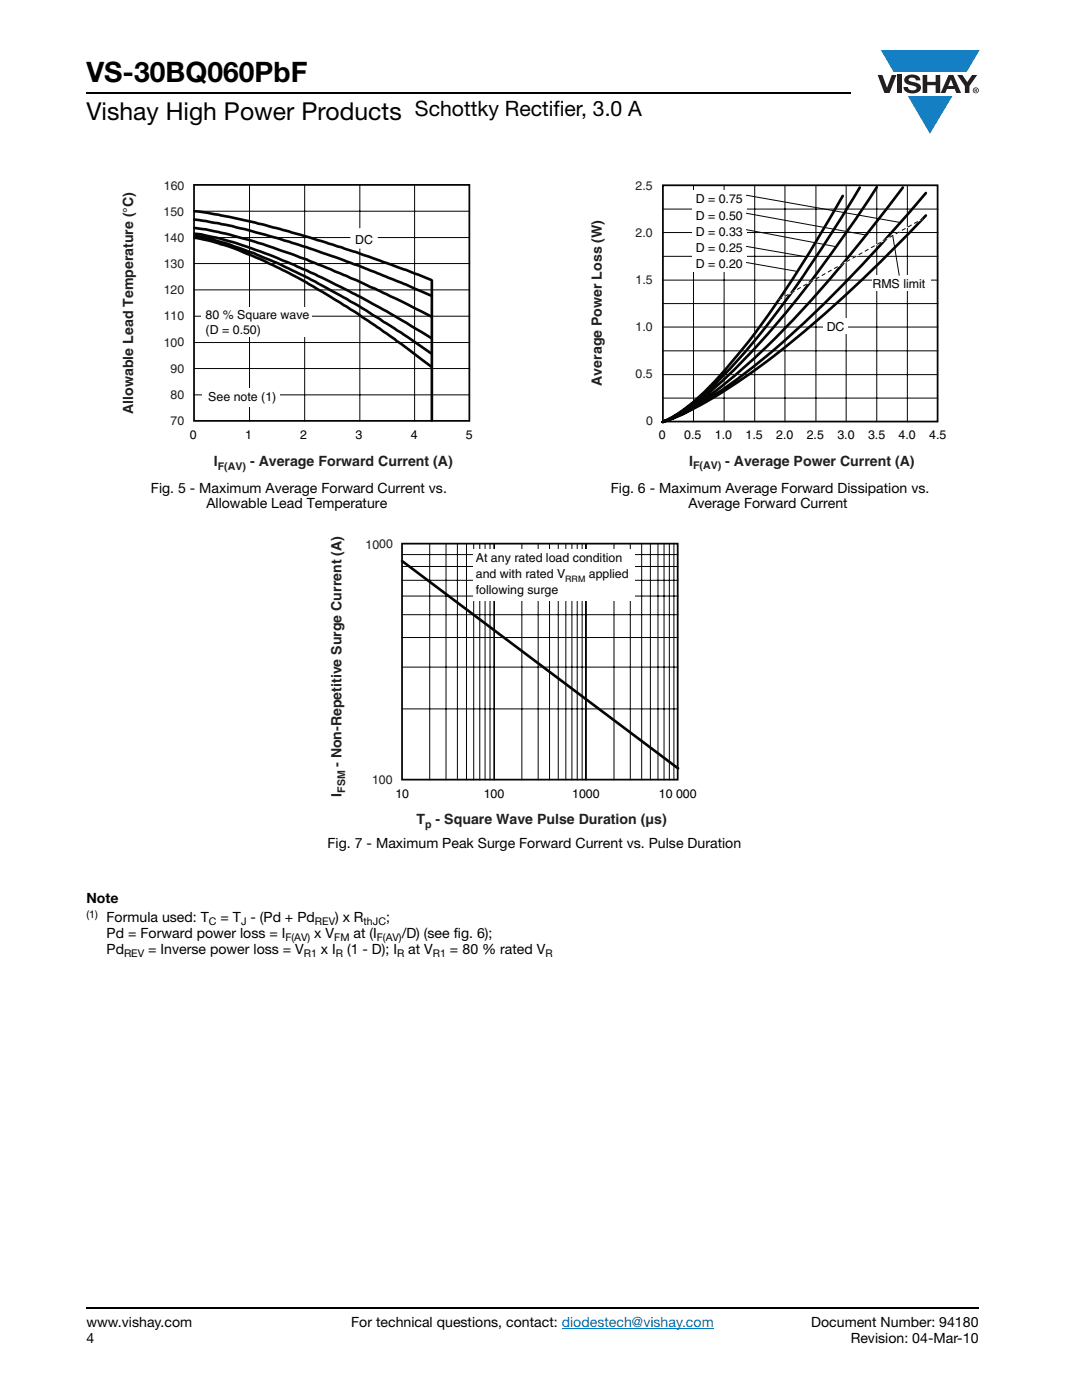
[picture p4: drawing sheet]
<svg xmlns="http://www.w3.org/2000/svg" width="216mm" height="279mm" viewBox="0 0 216 279" stroke-linecap="round" stroke-linejoin="round" font-family="sans-serif">
<g fill="#147fc3">
<path d="M175.8 10h19.7l-2.6 4.4h-3.8h-10.8z"/>
<path d="M181.2 19.2h8.8l-4.4 7.5z"/>
</g>
<g fill="#231f20">
<path d="M175.1 15h1l.9 2.5 .9-2.5h1l-1.4 3.6h-1z"/>
<path d="M179 15h.9v3.6h-.9z"/>
<path d="M180.8 15.3a2.1 2.1 0 0 1 2.7 .3l.1 .4h-.8a.79 .79 0 0 0-.7-.5 .79 .79 0 0 0-.8 .4l.2 .3 1 .2a1.08 1.08 0 0 1 1.3 1.1 1.08 1.08 0 0 1-1.1 1.1 1.73 1.73 0 0 1-2.4-1.2h.9a.96 .96 0 0 0 .8 .6 .96 .96 0 0 0 .9-.4 1.31 1.31 0 0 0-1.2-.6 1.03 1.03 0 0 1-1.1-.6 1.03 1.03 0 0 1 .2-1.1z"/>
<path d="M184.1 15h.9v1.3h1.7v-1.3h.9v3.6h-.9v-1.6h-1.7v1.6h-.9z"/>
<path d="M191 15h1l1 1.4 1-1.4h1l-1.6 2.2v1.4h-.9v-1.4z"/>
<path d="M189.7 15.8l.6 1.4h-1.1zM189.3 15l-1.6 3.6h.9l.4-.8h1.5l.3 .8h1l-1.6-3.6z"/>
<path d="M194.2 18a.5 .5 0 0 1 1 0 .5 .5 0 0 1-1 0zM194.1 18a.6 .6 0 0 0 1.2 0 .6 .6 0 0 0-1.2 0z"/>
<path d="M194.6 17.8h.2v.2h-.2zM194.5 17.7v.7h.1v-.3l.4 .3-.2-.3 .2-.2-.1-.2z"/>
</g>
<path d="M112.1 265.1h30.3" fill="none" stroke="#007ec4" stroke-width=".2"/>
<path d="M17.3 18.6h152.5M17.3 261h178" fill="none" stroke="#000" stroke-width=".36"/>
<path d="M24.2 35.7h70.1v58.7h-70.1z" fill="#fff"/>
<path d="M38.7 36.9h55v47.1h-55z" fill="none" stroke="#050504" stroke-width=".35"/>
<path d="M49.8 36.9v47.2M60.8 36.9v47.2M71.8 36.9v47.2M82.7 36.9v47.2M38.8 57.9h54.9M38.8 52.6h54.9M38.8 47.4h54.9M38.8 42.2h54.9M38.8 78.8h54.9M38.8 73.5h54.9M38.8 68.4h54.9M38.8 63.1h54.9" fill="none" stroke="#050504" stroke-width=".2"/>
<path d="M38.8 42.2l4.6 .6 6.3 1.3 10.5 2.8 10.9 3.4 10.2 3.7 4.7 1.9M38.8 43.8l4.6 .7 5.6 1.3 6.3 1.7 6 1.9 10.1 3.6 9.5 3.8 5.1 2.2M38.8 45.5l2.5 .3 4.2 .9 4.2 1.2 2.8 .8 8.5 3 8 3.3 5.9 2.7 11.1 5.5M38.8 46.6l1.5 .2 2.7 .6 3.9 1 7.3 2.6 4.3 1.8 4.6 2 8.7 4.4 5.3 2.9 8.9 5.4M38.8 47.2a54.5 54.5 0 0 1 14.1 4.3l2.8 1.2 5.9 2.8 7.4 4.1 11.2 6.9 5.8 4M38.8 47.5l3.5 .7 5.3 1.7 4.9 2.1 7.4 3.7 11.2 6.7 7.7 5.3 7.2 5.5" fill="none" stroke="#050504" stroke-width=".53"/>
<g fill="#fff">
<path d="M69.9 45.5h5.5v4.1h-5.5z"/>
<path d="M40.1 61.4h22v5.8h-22z"/>
<path d="M40.4 77.5h15.4v3.8h-15.4z"/>
</g>
<path d="M86.2 56v27.9" fill="none" stroke="#050504" stroke-width=".53"/>
<path d="M117.6 35.7h71.3v58.6h-71.3z" fill="#fff"/>
<path d="M132.3 37h54.8v47.1h-54.8z" fill="none" stroke="#050504" stroke-width=".35"/>
<g fill="none" stroke="#050504" stroke-width=".2">
<path d="M138.4 37v47.2M144.5 37v47.2M150.6 37v47.2M156.6 37v47.2M162.8 37v47.2M168.8 37v47.2M174.9 37v47.2M181.1 37v47.2M132.3 55.9h54.9M132.3 51.2h54.9M132.3 46.4h54.9M132.3 41.7h54.9"/>
<path d="M132.3 79.4h54.9M132.3 74.8h54.9M132.3 70h54.9M132.3 65.3h54.9M132.3 60.6h54.9"/>
</g>
<path d="M168.2 39.1a227.1 227.1 0 0 1-20.7 31.4 63.9 63.9 0 0 1-11.3 11.4l-2.6 1.6-1.3 .7M171.6 37.4a223.4 223.4 0 0 1-25 35.2 55 55 0 0 1-12.5 10.8l-1.8 .8M174.9 37.4a225.9 225.9 0 0 1-27.1 35.1l-2.5 2.5a43.6 43.6 0 0 1-13 9.2M180.2 37.4a253.9 253.9 0 0 1-29.9 34.3l-2.5 2.2a68.4 68.4 0 0 1-13.8 9.7l-1.7 .6M184.8 38.5a254.9 254.9 0 0 1-34.2 34.4 71.3 71.3 0 0 1-17.4 11l-.9 .3M184.8 43a243.4 243.4 0 0 1-36.2 32.3 76.4 76.4 0 0 1-15.4 8.6l-.9 .3" fill="none" stroke="#050504" stroke-width=".53"/>
<path d="M184 43.7l-28.6 16.1" fill="none" stroke="#fff" stroke-width=".2"/>
<path d="M155.4 59.8l28.6-16.1" fill="none" stroke="#050504" stroke-width=".2" stroke-dasharray=".7 .7"/>
<g fill="#fff">
<path d="M164.4 63.5h4.8v3.1h-4.8z"/>
<path d="M174.1 55h11.6v3.1h-11.6z"/>
<path d="M138.2 38h10.8v16.2h-10.8z"/>
</g>
<path d="M148.9 39l30.8 5.4M148.9 52.4l10 1.7M148.9 49.2l12.1 2.1M148.9 45.8l18 3.4M148.9 42.6l23.9 4.3M178.1 47l1.3 8" fill="none" stroke="#050504" stroke-width=".2"/>
<path d="M65.7 107h73.3v58.9h-73.3z" fill="#fff"/>
<path d="M80.2 108.5h55v47.1h-55z" fill="none" stroke="#050504" stroke-width=".35"/>
<g fill="none" stroke="#050504" stroke-width=".2">
<path d="M80.2 110.7h55.1M80.2 113.1h55.1M80.2 115.8h55.1M80.2 119h55.1M85.7 108.5v47.2M89 108.5v47.2M91.3 108.5v47.2M93.1 108.5v47.2M94.5 108.5v47.2M95.7 108.5v47.2M96.8 108.5v47.2M97.8 108.5v47.2"/>
<path d="M98.6 108.5v47.2M104.1 108.5v47.2M107.4 108.5v47.2M109.7 108.5v47.2M111.4 108.5v47.2M112.9 108.5v47.2M114.1 108.5v47.2M115.2 108.5v47.2M116.2 108.5v47.2M116.9 108.5v47.2M122.5 108.5v47.2M125.8 108.5v47.2"/>
<path d="M128 108.5v47.2M129.8 108.5v47.2M131.3 108.5v47.2M132.5 108.5v47.2M133.6 108.5v47.2M134.5 108.5v47.2M80.2 122.7h55.1M80.2 127.2h55.1M80.2 133.1h55.1M80.2 141.5h55.1"/>
</g>
<path d="M80.2 112l55.1 41.3" fill="none" stroke="#050504" stroke-width=".53"/>
<path d="M94.3 109.5h32.3v10.3h-32.3z" fill="#fff"/>
<text font-size="5.6" x="17.3" y="16.4">VS-30BQ060PbF</text>
<text font-size="4.9" x="17.3" y="24">Vishay High Power Products</text>
<text font-size="4.2" x="82.8" y="23.1">Schottky Rectifier, 3.0 A</text>
<g font-size="2.8" fill="#231f20">
<text x="120.1" y="77" transform="rotate(-90 120.1 77)">Average Power Loss (W)</text>
<text x="26.6" y="82.6" transform="rotate(-90 26.6 82.6)">Allowable Lead Temperature (°C)</text>
<text x="42.7" y="93">I</text>
<text x="49.9" y="93">- Average Forward Current (A)</text>
<text x="137.5" y="92.9">I</text>
<text x="144.7" y="92.9">- Average Power Current (A)</text>
<text x="68.1" y="153.1" transform="rotate(-90 68.1 153.1)">- Non-Repetitive Surge Current (A)</text>
<text x="68.1" y="159" transform="rotate(-90 68.1 159)">I</text>
<text x="83.1" y="164.5">T</text>
<text x="86.9" y="164.5">- Square Wave Pulse Duration (µs)</text>
</g>
<g font-size="2.8">
<text x="30.1" y="98.3">Fig. 5 - Maximum Average Forward Current vs.</text>
<text x="41.2" y="101.5">Allowable Lead Temperature</text>
<text x="121.9" y="98.3">Fig. 6 - Maximum Average Forward Dissipation vs.</text>
<text x="137.4" y="101.5">Average Forward Current</text>
<text x="65.4" y="169.2">Fig. 7 - Maximum Peak Surge Forward Current vs. Pulse Duration</text>
<text x="17.3" y="180.2">Note</text>
<text x="21.3" y="184">Formula used: T</text>
<text x="44" y="184">= T - (Pd + Pd</text>
<text x="66.9" y="184">) x R</text>
<text x="77" y="184">;</text>
<text x="21.3" y="190.4">Pd</text>
<text x="21.3" y="187.2">Pd = Forward power loss = I</text>
<text x="29.6" y="190.4">= Inverse power loss = V</text>
<text x="62.7" y="187.2">x V</text>
<text x="64.1" y="190.4">x I</text>
<text x="69.3" y="190.4">(1 - D); I</text>
<text x="70.5" y="187.2">at (I</text>
<text x="80.2" y="187.2">/D) (see fig. 6);</text>
<text x="81.5" y="190.4">at V</text>
<text x="89.8" y="190.4">= 80 % rated V</text>
<text x="17.3" y="264.9">www.vishay.com</text>
<text x="17.3" y="268.1">4</text>
<text x="70.1" y="264.9">For technical questions, contact: diodestech@vishay.com</text>
<text x="161.9" y="264.9">Document Number: 94180</text>
<text x="169.8" y="268.1">Revision: 04-Mar-10</text>
</g>
<g font-size="2.5" fill="#231f20">
<text x="32.7" y="37.9" transform="rotate(-1 32.7 37.9)">160</text>
<text x="126.8" y="37.9" transform="rotate(-1 126.8 37.9)">2.5</text>
<text x="32.6" y="43.1" transform="rotate(-1 32.6 43.1)">150</text>
<text x="126.8" y="47.2" transform="rotate(-1 126.8 47.2)">2.0</text>
<text x="32.7" y="53.5" transform="rotate(-1 32.7 53.5)">130</text>
<text x="32.7" y="48.3" transform="rotate(-1 32.7 48.3)">140</text>
<text x="32.7" y="58.7" transform="rotate(-1 32.7 58.7)">120</text>
<text x="126.8" y="56.6" transform="rotate(-1 126.8 56.6)">1.5</text>
<text x="32.7" y="64" transform="rotate(-1 32.7 64)">110</text>
<text x="32.7" y="69.2" transform="rotate(-1 32.7 69.2)">100</text>
<text x="126.8" y="66" transform="rotate(-1 126.8 66)">1.0</text>
<text x="34" y="74.4" transform="rotate(-1 34 74.4)">90</text>
<text x="126.8" y="75.4" transform="rotate(-1 126.8 75.4)">0.5</text>
<text x="34" y="79.6" transform="rotate(-1 34 79.6)">80</text>
<text x="34" y="84.8" transform="rotate(-1 34 84.8)">70</text>
<text x="128.9" y="84.8" transform="rotate(-1 128.9 84.8)">0</text>
<text x="72.9" y="109.5" transform="rotate(-1 72.9 109.5)">1000</text>
<text x="74.2" y="156.4" transform="rotate(-1 74.2 156.4)">100</text>
</g>
<g font-size="2.5" fill="#050504">
<text x="138.8" y="40.6">D = 0.75</text>
<text x="138.8" y="43.8">D = 0.50</text>
<text x="138.8" y="47.1">D = 0.33</text>
<text x="70.9" y="48.7">DC</text>
<text x="138.8" y="50.3">D = 0.25</text>
<text x="138.8" y="53.5">D = 0.20</text>
<text x="174.1" y="57.6">RMS limit</text>
<text x="41" y="63.7">80 % Square wave</text>
<text x="41" y="66.7">(D = 0.50)</text>
<text x="165" y="66">DC</text>
<text x="41.6" y="80.1">See note (1)</text>
<text x="94.9" y="112.1">At any rated load condition</text>
<text x="94.9" y="118.6">following surge</text>
<text x="94.9" y="115.4">and with rated V</text>
<text x="117.5" y="115.4">applied</text>
</g>
<g font-size="2.5">
<text x="37.9" y="87.7">0</text>
<text x="48.9" y="87.7">1</text>
<text x="59.9" y="87.7">2</text>
<text x="70.9" y="87.7">3</text>
<text x="82" y="87.7">4</text>
<text x="93" y="87.7">5</text>
<text x="131.4" y="87.6">0</text>
<text x="136.5" y="87.6">0.5</text>
<text x="142.6" y="87.6">1.0</text>
<text x="148.8" y="87.6">1.5</text>
<text x="154.9" y="87.6">2.0</text>
<text x="161" y="87.6">2.5</text>
<text x="167.1" y="87.6">3.0</text>
<text x="173.2" y="87.6">3.5</text>
<text x="179.3" y="87.6">4.0</text>
<text x="185.4" y="87.6">4.5</text>
<text x="78.9" y="159.2">10</text>
<text x="96.5" y="159.2">100</text>
<text x="114.2" y="159.2">1000</text>
<text x="131.5" y="159.2">10 000</text>
</g>
<g font-size="2.1" fill="#231f20">
<text x="43.5" y="93.7">F(AV)</text>
<text x="138.3" y="93.6">F(AV)</text>
<text x="68.8" y="158.2" transform="rotate(-90 68.8 158.2)">FSM</text>
<text x="84.9" y="165.2">p</text>
</g>
<g font-size="2.1">
<text x="17.3" y="183.2">(1)</text>
<text x="41.7" y="184.6">C</text>
<text x="48.1" y="184.6">J</text>
<text x="62.8" y="184.6">REV</text>
<text x="72.6" y="184.6">thJC</text>
<text x="24.7" y="190.9">REV</text>
<text x="57" y="187.7">F(AV)</text>
<text x="60.6" y="190.9">R1</text>
<text x="66.7" y="187.7">FM</text>
<text x="67" y="190.9">R</text>
<text x="75.2" y="187.7">F(AV)</text>
<text x="79.2" y="190.9">R</text>
<text x="86.4" y="190.9">R1</text>
<text x="108.8" y="190.9">R</text>
</g>
<text font-size="1.8" fill="#050504" x="112.8" y="116.1">RRM</text>
</svg>
